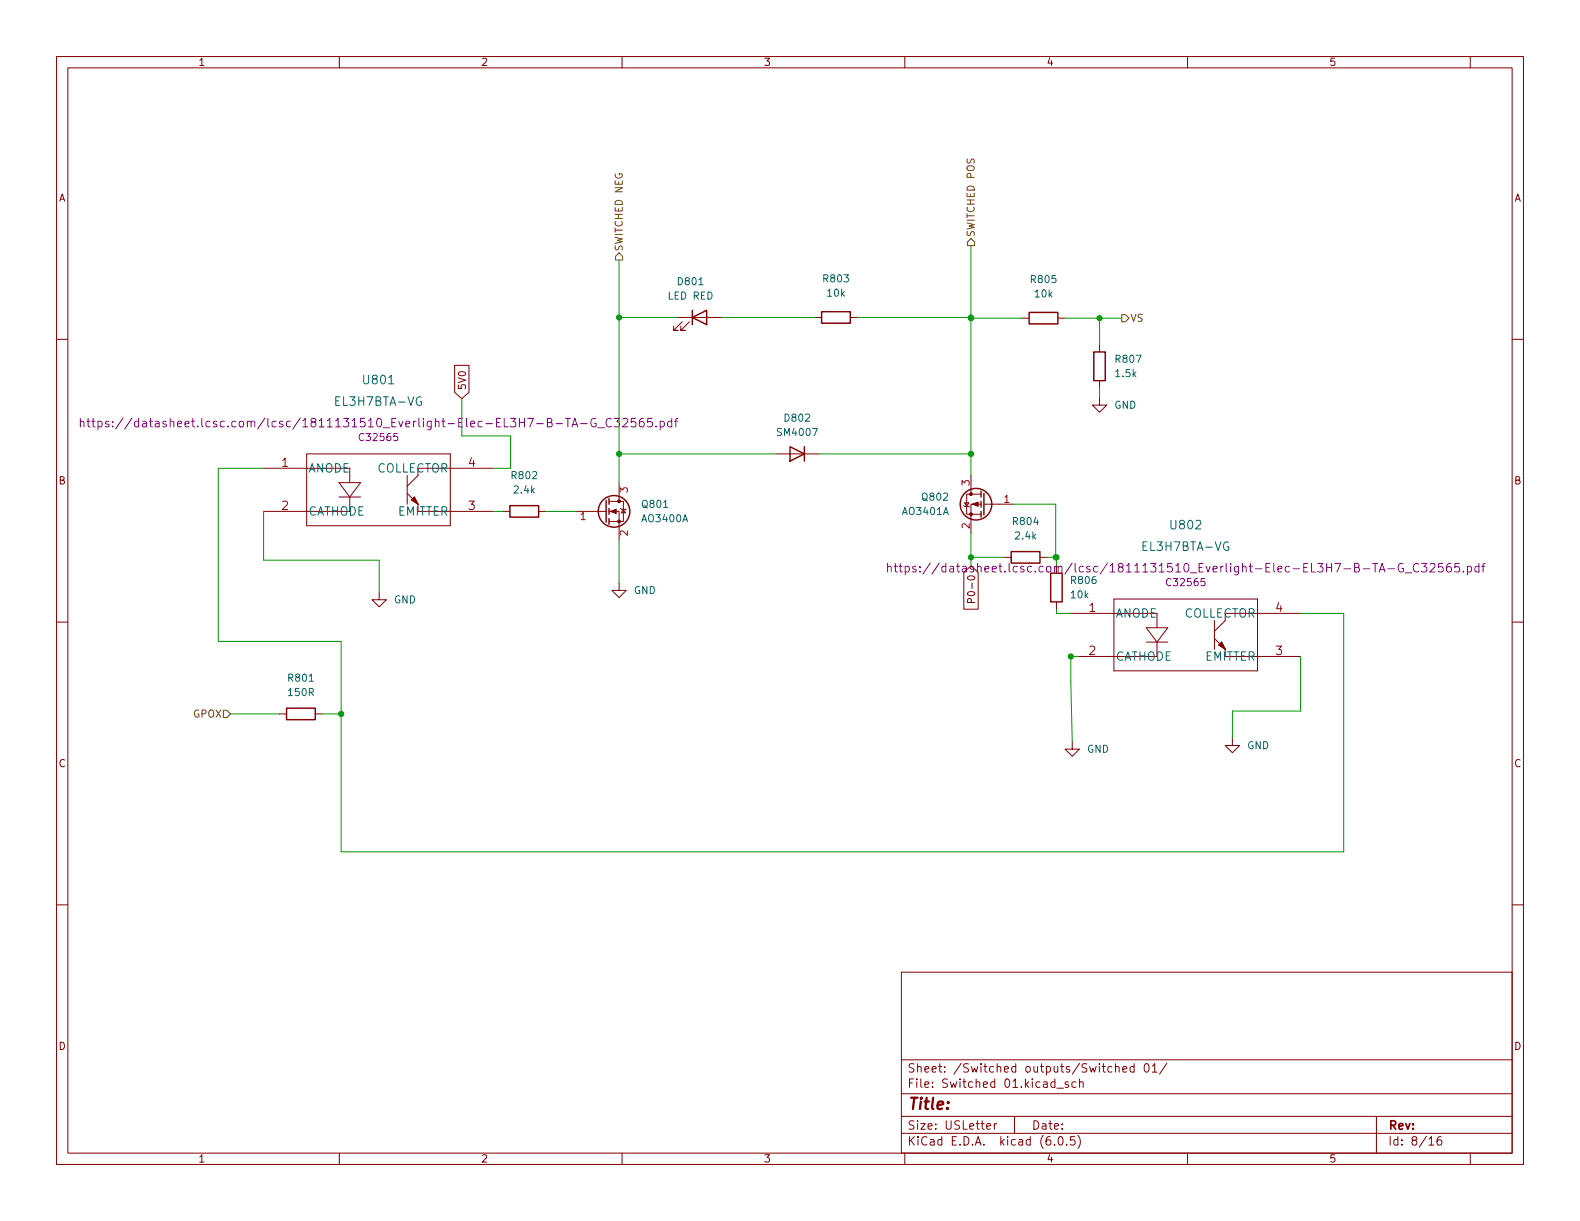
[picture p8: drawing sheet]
<svg xmlns="http://www.w3.org/2000/svg" width="279mm" height="216mm" viewBox="0 0 279 216" stroke-linecap="round" stroke-linejoin="round" font-family="sans-serif">
<g fill="none" stroke="#840000" stroke-width=".18">
<path d="M10 10h259.4v195.9h-259.4zM12 12h255.4v191.9h-255.4zM60 10v2M110 10v2M160 10v2M210 10v2M260 10v2M10 60h2M119.9 56.1h7.6M120.6 56.9l-1.5 1.5h.8h-.8v-.7M121.9 56.9l-1.5 1.5h.8h-.8v-.7M144 56.1h1.3"/>
<path d="M150.4 56.1h1.2M180.7 56.3h1.3M187.1 56.3h1.2M267.4 60h2M80.4 64.6h2.5v4.8l-1.2 1.1-1.3-1.1zM194.4 70.4v1.2h1.3l-1.3 1.3-1.2-1.3h1.2M194.4 61v1.2M194.4 67.3v1.3M46.6 82.8h15.2v2.5M54.2 80.3h25.4v12.7h-25.4zM59.9 87.9h3.9M59.9 85.3h3.9l-2 2.6z"/>
<path d="M61.8 87.9v2.5h-15.2M72 84.1v5.1M72 87.2l1.9 2M72.8 88.4l.5-.5 .6 1.3zM73.9 90.4h13.3M73.9 82.8h13.3M73.9 84.1l-1.9 1.9M88.9 90.4h1.3M95.2 90.4h1.3M101.9 90.4h5.3M107.7 90.4h1.8v5.1M107.7 88.6h2.5v3.6h-2.5"/>
<path d="M109.5 85.3v3.3M109.7 89.9l.2 .1h.7l.1 .2M110.2 90l.4 .7h-.7zM137.2 80.3h7.6M170.4 89.4l.2 .1h.7l.1 .2M170.6 88.9h.7l-.4 .6zM171.7 84.1v3.3M173.5 89.2h-1.8v5M173.5 87.4h-2.6v3.5h2.6M174 89.2h5.3M177.5 98.6h1.3M183.9 98.6h1.3"/>
<path d="M10 110h2M67.1 104.8v1.2h1.2l-1.2 1.3-1.3-1.3h1.3M109.5 103.1v1.3h1.2l-1.2 1.3-1.3-1.3h1.3M170.4 101.2l1.3-1.1 1.3 1.1v6.5h-2.6zM171.8 106.5l-.1-.6-.2-.1-.3 .1-.1 .6h1.3M186.8 106.4v1.3M189.4 108.5h15.2v2.5M197 105.9h25.4v12.7h-25.4zM202.7 113.5h3.8M202.7 111h3.8l-1.9 2.5zM204.6 113.5v2.6h-15.2M214.8 109.7v5.1"/>
<path d="M214.8 112.9l1.9 1.9M215.5 114l.5-.5 .7 1.3zM216.7 116.1h13.3M216.7 108.5h13.3M216.7 109.7l-1.9 1.9M267.4 110h2M49.4 126.2h1.3M55.8 126.2h1.2M189.6 131.2v1.3h1.3l-1.3 1.2-1.3-1.2h1.3M217.9 130.6v1.2h1.3l-1.3 1.3-1.2-1.3h1.2M10 160h2M267.4 160h2"/>
<path d="M159.4 171.9h108v32h-108zM159.4 197.4h108M159.4 193.4h108M159.4 187.4h108M174.5 199.2l.7-.2-.1-.3h-.4l-.2 .2v.7h.6M175.8 198.7v1M176.3 198.7h-.3l-.2 .3M179.4 197.4v3M186.9 192.4h1.1M188.9 191.4l-.4-.1-.2 .2 .1 .2 .5 .2v.3h-.6M190.3 191.4l-.5-.1-.3 .3v.4l.2 .2h.6M190.9 191.4l.2-.1 .4 .1v.9"/>
<path d="M190.9 190.8v1.5M197.3 188.7l.2-.1 .3 .1 .1 .9M197.3 188.1v1.5M198.5 189.1l.8-.2-.1-.2-.4-.1-.3 .2 .1 .7h.6M200.5 188.7l-.4-.1-.3 .3v.4l.2 .2h.5M200.5 188.1v1.5M202.5 188.2l.2-.1a.81 .81 0 0 1 .6 .6 .81 .81 0 0 1-.3 .8l-.2 .1a.81 .81 0 0 1-.3-1.4zM203.8 188.5l.4-.4v1.5M203.8 189.6h.8M206.3 188l-1.3 1.9M243.4 197.4v6.5M60 203.9v2"/>
<path d="M110 203.9v2M159.4 200.4h108M160 203.9v2M186.5 202.3v.2M187.3 201h.2a.81 .81 0 0 1 .6 .6 .81 .81 0 0 1-.3 .8l-.2 .1a.81 .81 0 0 1-.6-.6 .81 .81 0 0 1 .3-.9zM188.6 202.3v.2M190 201h-.7v.7l.2-.2 .5 .1 .1 .2-.1 .5-.2 .2-.5-.2M190.6 200.8a1.72 1.72 0 0 1 0 2.2M210 203.9v2M252.7 201.4l.4-.4v1.5M252.7 202.5h.8M254.8 201a.59 .59 0 0 0-.7 .6v.6l.2 .2 .4 .1 .2-.2 .1-.5-.2-.2-.4-.1-.3 .3"/>
<path d="M260 203.9v2"/>
</g>
<g fill="none" stroke="#840000" stroke-width=".25">
<path d="M122.4 56.1l2.6-1.2v2.5zM122.4 54.9v2.5M145.3 55.1h5.1v2.1h-5.1zM182 55.2h5.1v2.1h-5.1zM139.7 79l2.5 1.3-2.5 1.2zM142.2 79v2.5M193.4 62.2h2.1v5.1h-2.1zM90.2 89.4h5v2h-5zM107.2 88.5v3.8M107.7 88.1v1.1M107.7 89.9v1M107.7 91.7v1"/>
<path d="M173.5 86.9v1M173.5 88.6v1.1M173.5 90.4v1M174 87.2v3.9M178.8 97.5h5.1v2.1h-5.1zM185.8 101.3h2v5.1h-2zM50.7 125.2h5.1v2.1h-5.1z"/>
<circle cx="108.6" cy="90.4" r="2.79"/>
<circle cx="172.6" cy="89.2" r="2.79"/>
</g>
<g fill="#840000" stroke="#840000" stroke-width=".18">
<path d="M72.8 88.4l.5-.5 .6 1.3z"/>
<path d="M107.9 90.4l1.1-.4v.8z"/>
<path d="M215.5 114l.5-.5 .7 1.3z"/>
<path d="M172 89.2l1-.4v.7z"/>
<circle cx="109.5" cy="92.2" r=".25"/>
<circle cx="109.5" cy="88.6" r=".25"/>
<circle cx="171.7" cy="90.9" r=".25"/>
<circle cx="171.7" cy="87.4" r=".25"/>
</g>
<path d="M74.5 70.2a.75 .75 0 0 0-.9 .6 .75 .75 0 0 0 .5 .9l.4-.2v-.5h-.2M217.2 95.9a.75 .75 0 0 0-.9 .5 .75 .75 0 0 0 .6 .9l.4-.1v-.5h-.3" fill="none" stroke="#006464" stroke-width=".18"/>
<g fill="none" stroke="#840084" stroke-width=".18">
<path d="M14.2 74.6l.2-.1h.4l.1 1M14.2 74v1.5M15.4 74.5h.5M15.6 74v1.3l.3 .2M16.2 74.5h.6M16.5 74v1.3l.3 .2M17.3 74.5h.5l.3 .3v.4l-.2 .2h-.6M17.3 74.5v1.5M19.2 74.5h-.3l-.3 .2 .1 .2 .5 .2v.3h-.6M19.9 75.3v.2M19.9 74.5v.2M21.8 73.9l-1.4 2"/>
<path d="M23.3 73.9l-1.3 2M105.7 75.6h1.2M108.1 74.1a.61 .61 0 0 0-.7 0 .61 .61 0 0 0-.2 .7 .57 .57 0 0 0 .3 .6 .57 .57 0 0 0 .6-.1M108.6 74h1l-.5 .5 .4 .2v.6l-.2 .2h-.5l-.2-.2M110.1 74.1l.6-.1 .2 .1 .1 .3-.9 1.1h.9M112.4 74h-.7l-.1 .7 .2-.2 .5 .1 .2 .2-.1 .5-.2 .2-.6-.2M113.8 74a.6 .6 0 0 0-.8 .6v.6l.2 .2 .4 .1 .2-.2 .1-.5-.1-.2-.5-.1-.3 .3M115.3 74h-.7l-.1 .7 .2-.2 .5 .1 .2 .2-.1 .5-.2 .2-.6-.2M116 75.3v.2M116.7 74.5h.5l.3 .3v.4l-.2 .2h-.6M116.7 74.5v1.5M118.8 74.5h-.5l-.2 .3v.4l.1 .2h.6"/>
<path d="M118.8 74v1.5M119.3 74.5h.6M119.9 74l-.4 .2v1.3M157 99.6v1.5M158.3 99.6v1.3l.4 .2M159.2 99.6v1.3l.4 .2M164.5 99.5l-1.3 2M166.1 99.5l-1.3 2M250.9 99.8a.61 .61 0 0 0-.8 0 .61 .61 0 0 0-.2 .7 .57 .57 0 0 0 .3 .6 .57 .57 0 0 0 .7-.1M251.4 99.6h.9l-.5 .6 .4 .1v.7l-.2 .1h-.4l-.2-.1M252.9 99.8l.6-.2 .2 .2 .1 .3-1 1h1M255.1 99.6h-.7l-.1 .7 .3-.1 .5 .1 .1 .2-.1 .5-.2 .1-.6-.1"/>
<path d="M256.5 99.6a.6 .6 0 0 0-.7 .7v.6l.1 .2h.5l.2-.1 .1-.5-.2-.2-.4-.1-.3 .3M258 99.6h-.7l-.1 .7 .3-.1 .5 .1 .1 .2-.1 .5-.2 .1-.6-.1M261.5 99.6v1.5M262.6 99.6l-.3 .2v1.3M157 100.3l.2-.2 .3 .1 .1 .9M158.1 100.1h.6M159 100.1h.6M160.1 100.2l.4-.1 .3 .3v.5l-.1 .2h-.6M160.1 100.1v1.6M162 100.2l-.4-.1-.2 .2 .1 .3 .5 .1v.4h-.6M162.7 101v.1M162.7 100.2v.1"/>
<path d="M248.5 101.3h1.1M258.8 101v.1M259.5 100.2l.4-.1 .3 .3v.5l-.1 .2h-.6M259.5 100.1v1.6M261.5 100.2l-.4-.1-.3 .3v.5l.1 .2h.6M262 100.1h.6"/>
</g>
<path d="M109.5 44.7l.6 .6v.7h-1.3v-.7zM171.7 42.2l.6 .6v.6h-1.2v-.6zM198.4 55.6h.6l.6 .7-.6 .6h-.6zM39.5 125.6h.6l.7 .6-.7 .7h-.6z" fill="none" stroke="#725600" stroke-width=".18"/>
<g fill="none" stroke="#009600" stroke-width=".18">
<path d="M109.5 46v39.3M109.5 56.1h10.4M127.5 56.1h16.5M151.6 56.1h20.1M171.7 56.3h9M171.7 43.4v40.7M188.3 56.3h10.1M194.4 56.3v4.7M81.7 70.5v6.6h8.6v5.7h-2.9M194.4 68.6v1.8M46.6 90.4v8.7h20.5v5.7M46.6 82.8h-8v30.6h21.7v37.2h177.3v-42.1h-7.6"/>
<path d="M87.2 90.4h1.7M96.5 90.4h5.4M109.5 95.5v7.6M109.5 80.3h27.7M144.8 80.3h26.9M171.7 94.2v5.9M171.7 98.6h5.8M179.3 89.2h7.4v9.4M185.2 98.6h1.6v1.5M186.8 107.7v.8h2.6M190.6 116.1h-1.2l.2 15.1M230 116.1v9.6h-12.1v4.9"/>
<path d="M40.8 126.2h8.6M57 126.2h3.3"/>
</g>
<g fill="#009600" stroke="#009600" stroke-width=".18">
<circle cx="60.3" cy="126.2" r=".46"/>
<circle cx="109.5" cy="80.3" r=".46"/>
<circle cx="109.5" cy="56.1" r=".46"/>
<circle cx="171.7" cy="80.3" r=".46"/>
<circle cx="171.7" cy="56.3" r=".46"/>
<circle cx="171.7" cy="56.1" r=".46"/>
<circle cx="194.4" cy="56.3" r=".46"/>
<circle cx="171.7" cy="98.6" r=".46"/>
<circle cx="186.7" cy="98.6" r=".46"/>
<circle cx="189.4" cy="116.1" r=".46"/>
<circle cx="186.8" cy="98.6" r=".46"/>
</g>
<text font-size="2.8" fill="#840000" x="160.4" y="196.2">Title:</text>
<g font-size="2.1" fill="#006464">
<text x="59.6" y="71.8">EL3H7BTA-VG</text>
<text x="64.4" y="67.9">U801</text>
<text x="54.5" y="83.6">ANODE</text>
<text x="66.4" y="83.6">COLLECTOR</text>
<text x="54.5" y="91.2">CATHODE</text>
<text x="70.2" y="91.2">EMITTER</text>
<text x="207.1" y="93.6">U802</text>
<text x="202.3" y="97.4">EL3H7BTA-VG</text>
<text x="197.2" y="109.2">ANODE</text>
<text x="209.1" y="109.2">COLLECTOR</text>
<text x="197.2" y="116.8">CATHODE</text>
<text x="213" y="116.8">EMITTER</text>
</g>
<text font-size="2.1" fill="#840084" x="23.4" y="75.6">https://datasheet.lcsc.com/lcsc/1811131510_Everlight-Elec-EL3H7-B-TA-G_C32565.pdf</text>
<g font-size="2.1" fill="#a90000">
<text x="49.8" y="82.5">1</text>
<text x="82.9" y="82.5">4</text>
<text x="49.8" y="90.2">2</text>
<text x="82.9" y="90.2">3</text>
<text x="192.6" y="108.2">1</text>
<text x="225.6" y="108.2">4</text>
<text x="192.6" y="115.8">2</text>
<text x="225.6" y="115.8">3</text>
</g>
<g font-size="2.1" fill="#840000">
<text x="166.1" y="101.2">https://datasheet.lcsc.com/lcsc/1811131510_Everlight-Elec-EL3H7-B-TA-G_C32565.pdf</text>
<text x="160.4" y="189.7">Sheet: /Switched outputs/Switched 01/</text>
<text x="160.4" y="192.4">File: Switched 01.kicad_sch</text>
<text x="160.4" y="202.5">KiCad E.D.A. kicad (6.0.5)</text>
<text x="160.4" y="199.7">Size: USLetter</text>
<text x="182.4" y="199.7">Date:</text>
<text x="245.4" y="199.7">Rev:</text>
<text x="245.4" y="202.5">Id: 8/16</text>
</g>
<g font-size="1.8" fill="#840000">
<text x="35" y="11.6">1</text>
<text x="85" y="11.6">2</text>
<text x="135" y="11.6">3</text>
<text x="185" y="11.6">4</text>
<text x="235" y="11.6">5</text>
<text x="10.3" y="35.6">A</text>
<text x="267.7" y="35.6">A</text>
<text x="82.4" y="69.1" transform="rotate(-90 82.4 69.1)">5V0</text>
<text x="10.3" y="85.7">B</text>
<text x="267.7" y="85.7">B</text>
<text x="172.4" y="105.2" transform="rotate(-90 172.4 105.2)">P0-0</text>
<text x="10.3" y="135.6">C</text>
<text x="267.7" y="135.6">C</text>
<text x="10.3" y="185.7">D</text>
<text x="267.7" y="185.7">D</text>
<text x="35" y="205.6">1</text>
<text x="85" y="205.6">2</text>
<text x="135" y="205.6">3</text>
<text x="185" y="205.6">4</text>
<text x="235" y="205.6">5</text>
</g>
<g font-size="1.8" fill="#725600">
<text x="172.3" y="42" transform="rotate(-90 172.3 42)">SWITCHED POS</text>
<text x="110.1" y="44.5" transform="rotate(-90 110.1 44.5)">SWITCHED NEG</text>
<text x="199.8" y="56.9">VS</text>
<text x="34.2" y="126.9">GPOX</text>
</g>
<g font-size="1.8" fill="#006464">
<text x="118.2" y="53">LED RED</text>
<text x="120" y="50.4">D801</text>
<text x="145.7" y="49.9">R803</text>
<text x="146.4" y="52.5">10k</text>
<text x="182.4" y="50">R805</text>
<text x="183.1" y="52.6">10k</text>
<text x="197.4" y="64.1">R807</text>
<text x="197.4" y="66.7">1.5k</text>
<text x="137.7" y="77.1">SM4007</text>
<text x="138.9" y="74.5">D802</text>
<text x="197" y="72.3">GND</text>
<text x="90.6" y="84.7">R802</text>
<text x="91" y="87.2">2.4k</text>
<text x="113.7" y="89.8">Q801</text>
<text x="163.2" y="88.5">Q802</text>
<text x="113.6" y="92.3">AO3400A</text>
<text x="159.7" y="91.1">AO3401A</text>
<text x="179.2" y="92.8">R804</text>
<text x="179.6" y="95.4">2.4k</text>
<text x="69.6" y="106.7">GND</text>
<text x="112.1" y="105">GND</text>
<text x="189.4" y="105.8">10k</text>
<text x="189.5" y="103.3">R806</text>
<text x="51.1" y="120.5">R801</text>
<text x="51.1" y="123.1">150R</text>
<text x="192.2" y="133.1">GND</text>
<text x="220.5" y="132.5">GND</text>
</g>
<g font-size="1.8" fill="#840084">
<text x="63.8" y="78">C32565</text>
<text x="206.6" y="103.6">C32565</text>
</g>
<g font-size="1.8" fill="#a90000">
<text x="111" y="87.1" transform="rotate(-90 111 87.1)">3</text>
<text x="171.4" y="85.8" transform="rotate(-90 171.4 85.8)">3</text>
<text x="177.6" y="88.9">1</text>
<text x="102.6" y="91.9">1</text>
<text x="111" y="94.7" transform="rotate(-90 111 94.7)">2</text>
<text x="171.4" y="93.5" transform="rotate(-90 171.4 93.5)">2</text>
</g>
</svg>
